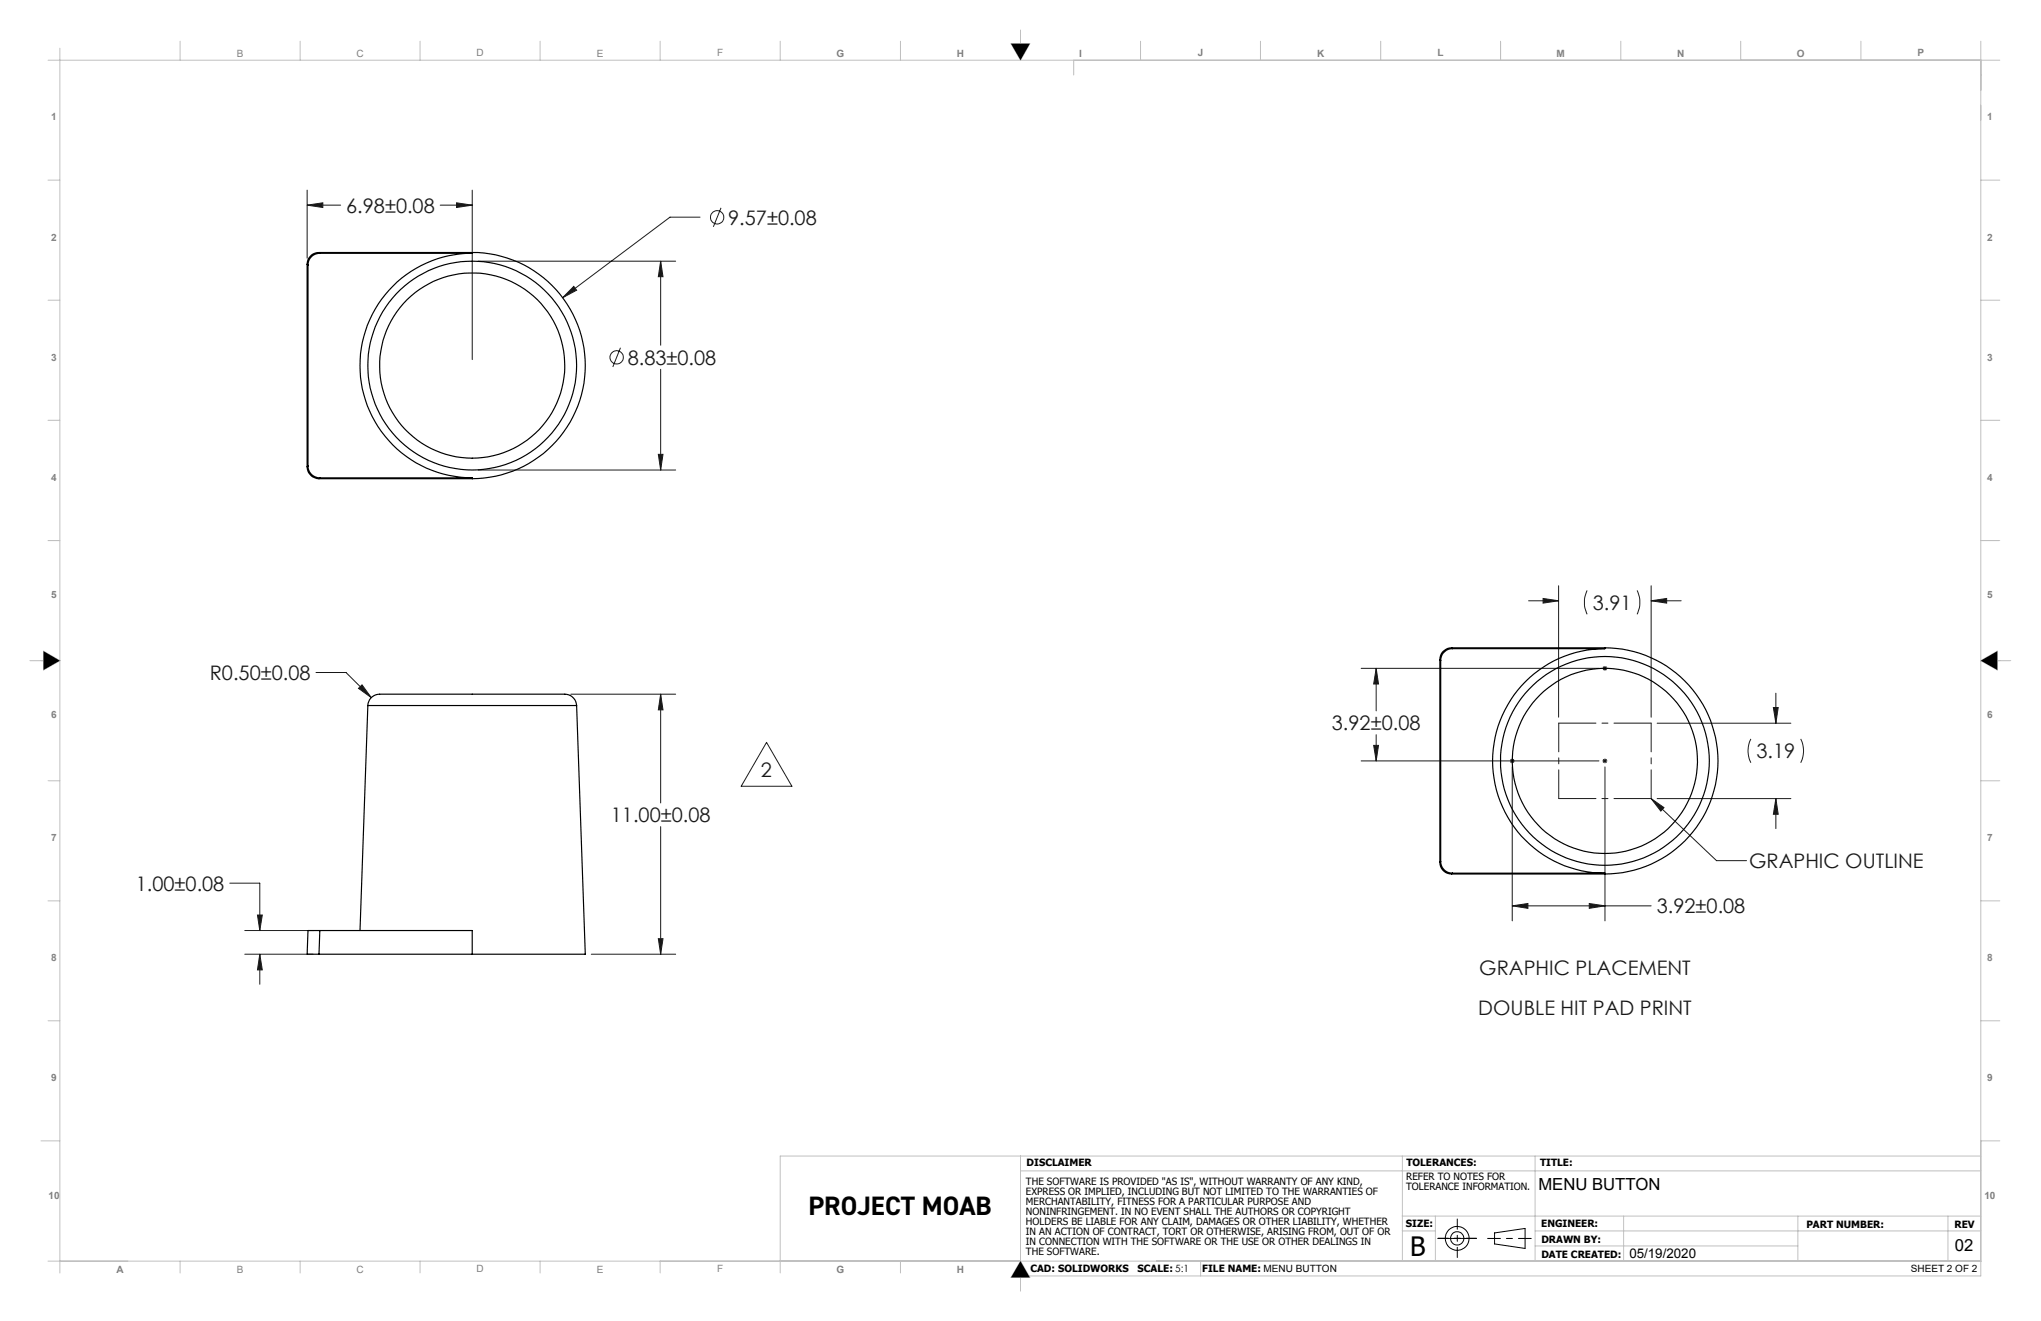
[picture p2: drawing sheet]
<svg xmlns="http://www.w3.org/2000/svg" width="432mm" height="279mm" viewBox="0 0 432 279" stroke-linecap="round" stroke-linejoin="round" font-family="sans-serif">
<g fill="none" stroke="#000" stroke-width=".21">
<path d="M304.2 261.9h8.1M316.2 260.8l6.5-1v4.3l-6.5-1z"/>
<circle cx="308.3" cy="261.9" r="2.52"/>
<circle cx="308.3" cy="261.9" r="1.41"/>
</g>
<path d="M308.3 266v-8.2M312.4 261.9h-8.2" fill="none" stroke="#000" stroke-width=".21" stroke-dasharray="15.2 1.3 1.3 1.3" stroke-dashoffset="13.1"/>
<path d="M314.7 261.9h9.3" fill="none" stroke="#000" stroke-width=".21" stroke-dasharray="15.2 1.3 1.3 1.3" stroke-dashoffset="12.5"/>
<g fill="none" stroke="#191924" stroke-width=".21">
<path d="M65 43.4l3.3-.5v1zM65 40.2v14.4M65 43.4h7.1M93.1 43.4h6.8M96.6 42.9l3.3 .5-3.3 .5zM99.9 40.2v35.9M101.2 55.2h41.7M139.8 55.2l.5 3.3h-1zM139.8 55.2v17.8M148.1 45.9h-6.4l-22.7 17.1M152.5 44l-1.6 4M121.4 60.6l.6 .8-3 1.6z"/>
<path d="M131.3 73.6l-1.7 4M139.8 78.1v21.3M101.2 99.4h41.7M139.3 96.1h1l-.5 3.3zM323.4 127.1h6.3M326.5 126.6l3.2 .5-3.2 .5zM329.7 123.9v27.8M335.8 124.9a5.9 5.9 0 0 0 0 5M346.4 124.9a5.9 5.9 0 0 1 0 5M349.3 123.9v27.8M349.3 127.1h6.4M349.3 127.1l3.3-.5v1z"/>
<path d="M66.9 142.2h6.3l5.4 5.4M76.6 144.9l2 2.7-2.8-2zM120.8 146.8h22.1M139.8 146.8l.5 3.3h-1zM139.8 146.8v23M162.2 157l5.3 9.3h-10.7zM288 141.4h50.3M290.6 157.7h1l-.5 3.2zM291.1 141.4l.5 3.3h-1zM291.1 141.4v9M291.1 155.4v5.5M339 141.4h1"/>
<path d="M339.2 141l.7 .7M339.5 140.9v1M339.9 141l-.7 .7M350.6 153h28.3M370.4 156.3a5.6 5.6 0 0 0 0 5M375.2 149.6h1l-.5 3.4zM375.7 146.6v6.4M381 156.3a5.6 5.6 0 0 1 0 5M139.8 174.8v27M288 160.9h50.3M319.6 160.6l.7 .7M319.9 162.2v32.6"/>
<path d="M319.9 160.4v1M320.3 160.6l-.7 .7M339 160.9h1M339.2 160.6l.7 .7M339.5 162.2v32.6M339.5 160.4v1M339.9 160.6l-.7 .7M349.3 168.9l2.7 1.9-.6 .8zM349.3 168.9l13.8 13.1h6.4M350.6 168.9h28.3M375.7 168.9v6.4M375.7 168.9l.5 3.3h-1z"/>
<path d="M48.6 186.8h6.4v10M51.8 196.8h14.6M54.5 193.5h1l-.5 3.3zM139.3 198.5h1l-.5 3.3zM319.9 191.6h29.4M319.9 191.6l3.4-.5v1zM336.2 191.1l3.3 .5-3.3 .5zM51.8 201.8h14.4M55 201.8l.5 3.3h-1zM55 201.8v6.4M125.1 201.8h17.8"/>
<circle cx="151.7" cy="46" r="1.41"/>
<circle cx="130.5" cy="75.6" r="1.41"/>
</g>
<g fill="none" stroke="#c0c0c0" stroke-width=".21">
<path d="M10.2 12.7h412.9M12.7 10.2v259M38.1 8.7v4M63.5 8.7v4M88.9 8.7v4M114.3 8.7v4M139.7 8.7v4M165.1 8.7v4M190.5 8.7v4M213.9 9.2h4l-2 3.5zM215.9 6.3v6.4M227.2 12.7v3.2"/>
<path d="M241.3 8.7v4M266.7 8.7v4M292.1 8.7v4M317.5 8.7v4M342.9 8.7v4M368.3 8.7v4M393.7 8.7v4M419.1 8.7v261.2h-203.2M10.2 38.1h2.5M419.1 38.1h4M10.2 63.5h2.5M419.1 63.5h4"/>
<path d="M10.2 88.9h2.5M419.1 88.9h4M10.2 114.3h2.5M419.1 114.3h4M6.3 139.7h6.4M9.2 137.7l3.5 2-3.5 2zM419.1 139.7h6.3M419.1 139.7l3.5-2v4zM10.2 165.1h2.5M419.1 165.1h4M10.2 190.5h2.5M419.1 190.5h4"/>
<path d="M10.2 215.9h2.5M419.1 215.9h4M8.7 241.3h4M215.9 247.7h203.2M215.9 244.5v28.6M296.7 244.5v22.2M296.7 257.2h122.4M303.7 257.2v9.5M324.8 244.5v22.2M343.5 257.2v9.5M380.4 257.2v9.5M412.1 257.2v9.5"/>
<path d="M419.1 244.5h-254v24.7M419.1 241.3h4M10.2 266.7h408.9M38.1 266.7v2.5M63.5 266.7v2.5M88.9 266.7v2.5M114.3 266.7v2.5M139.7 266.7v2.5M190.5 266.7v2.5M215.9 266.7l2 3.5h-4zM254 266.7v3.2M296.7 260.4h7"/>
<path d="M324.8 263.5h55.6M324.8 260.4h94.3"/>
</g>
<path d="M215.9 9.2v3.5l2-3.5zM213.9 9.2l2 3.5v-3.5zM9.2 137.7v2h3.5zM9.2 139.7v2l3.5-2zM419.1 139.7h3.5v-2zM419.1 139.7l3.5 2v-2zM215.9 266.7v3.5h2zM215.9 266.7l-2 3.5h2z" fill-rule="evenodd" fill="#000"/>
<path d="M349.3 152.9h-19.5M349.3 168.9h-19.5" fill="none" stroke="#191924" stroke-width=".21" stroke-dasharray="15.2 1.3 1.3 1.3" stroke-dashoffset="7.4"/>
<path d="M329.8 168.9v-16M349.3 168.9v-16" fill="none" stroke="#191924" stroke-width=".21" stroke-dasharray="15.2 1.3 1.3 1.3" stroke-dashoffset="9.2"/>
<g fill="#191924">
<path d="M349.3 168.9l2.7 1.9-.6 .8z"/>
<path d="M349.3 127.1l3.3-.5v1zM326.5 126.6l3.2 .5-3.2 .5zM375.7 168.9l.5 3.3h-1zM375.2 149.6h1l-.5 3.4zM290.6 157.7h1l-.5 3.2zM291.1 141.4l.5 3.3h-1zM336.2 191.1l3.3 .5-3.3 .5zM319.9 191.6l3.4-.5v1z"/>
<path d="M65 43.4l3.3-.5v1zM96.6 42.9l3.3 .5-3.3 .5zM121.4 60.6l-2.4 2.4 3-1.6zM139.8 55.2l.5 3.3h-1zM139.3 96.1h1l-.5 3.3zM139.8 146.8l.5 3.3h-1zM139.3 198.5h1l-.5 3.3zM54.5 193.5h1l-.5 3.3zM55 201.8l.5 3.3h-1zM76.6 144.9l-.8 .7 2.8 2z"/>
</g>
<g fill="none" stroke="#000" stroke-width=".25">
<path d="M65 55.9l.2 .2M65 55.9v42.8M65.2 56.1v42.5M67.5 53.4a2.45 2.45 0 0 0-2.5 2.5M67.5 53.4l.2 .2M67.5 53.4h32.4M67.7 53.6a2.51 2.51 0 0 0-2.5 2.5M67.7 53.6h32.2M99.9 53.4a23.9 23.9 0 0 1 23.9 23.9 23.9 23.9 0 0 1-23.9 23.9M99.9 53.6a23.8 23.8 0 0 0-23.7 23.7 23.8 23.8 0 0 0 23.7 23.8M99.9 53.4v.2M65 98.7a2.57 2.57 0 0 0 2.5 2.5"/>
<path d="M65.2 98.6a2.5 2.5 0 0 0 2.5 2.5M65.2 98.6l-.2 .1M67.5 101.2h32.4M67.7 101.1l-.2 .1M67.7 101.1h32.2M99.9 101.1v.1M304.6 139.5l.2 .2M304.6 139.5v42.9M304.8 139.7v42.5M307.1 137a2.51 2.51 0 0 0-2.5 2.5M307.1 137l.2 .2M307.1 137h32.4"/>
<path d="M307.3 137.2a2.51 2.51 0 0 0-2.5 2.5M307.3 137.2h32.2M339.5 137a23.9 23.9 0 0 1 24 23.9 23.9 23.9 0 0 1-24 24M339.5 137.2a23.7 23.7 0 0 0-23.7 23.7 23.7 23.7 0 0 0 23.7 23.8M339.5 137v.2M77.8 149.2a2.75 2.75 0 0 1 3.4-2.4h37.7a2.63 2.63 0 0 1 3.1 2.4M77.8 149.2h44.2M77.8 149.2l-1.6 47.6M122 149.2l1.8 52.6h-23.9M67.7 196.8h-2.5l-.2 5h2.5M67.7 196.8h32.2v5M67.7 196.8l-.2 5"/>
<path d="M304.6 182.4a2.45 2.45 0 0 0 2.5 2.5M304.8 182.2a2.45 2.45 0 0 0 2.5 2.5M304.8 182.2l-.2 .2M307.1 184.9h32.4M307.3 184.7l-.2 .2M307.3 184.7h32.2M339.5 184.7v.2M67.5 201.8h32.4"/>
<circle cx="99.9" cy="77.3" r="22.1"/>
<circle cx="99.9" cy="77.3" r="19.6"/>
<circle cx="339.5" cy="160.9" r="22.1"/>
<circle cx="339.5" cy="160.9" r="19.6"/>
</g>
<g font-size="5.6">
<text x="171.1" y="257">PROJECT MOAB</text>
<text x="298.3" y="265.6">B</text>
</g>
<g font-size="4.2" fill="#191924">
<text x="73.2" y="45">6.98±0.08</text>
<text x="154.1" y="47.5">9.57±0.08</text>
<text x="132.8" y="77.1">8.83±0.08</text>
<text x="337" y="129">3.91</text>
<text x="44.4" y="143.8">R0.50±0.08</text>
<text x="281.8" y="154.4">3.92±0.08</text>
<text x="371.6" y="160.4">3.19</text>
<text x="160.9" y="164.4">2</text>
<text x="129.2" y="173.9">11.00±0.08</text>
<text x="370" y="183.6">GRAPHIC OUTLINE</text>
<text x="28.7" y="188.4">1.00±0.08</text>
<text x="350.5" y="193.2">3.92±0.08</text>
<text x="313" y="206.3">GRAPHIC PLACEMENT</text>
<text x="312.8" y="214.6">DOUBLE HIT PAD PRINT</text>
</g>
<g font-size="3.5">
<text x="325.5" y="251.7">MENU BUTTON</text>
<text x="413.6" y="264.7">02</text>
</g>
<text font-size="2.8" x="344.7" y="266">05/19/2020</text>
<g font-size="2.1" fill="#808080">
<text x="100.8" y="11.9">D</text>
<text x="151.8" y="11.8">F</text>
<text x="177" y="12">G</text>
<text x="202.4" y="12">H</text>
<text x="253.4" y="11.9">J</text>
<text x="304.2" y="11.8">L</text>
<text x="329.3" y="12">M</text>
<text x="354.8" y="12">N</text>
<text x="405.7" y="11.9">P</text>
<text x="50.1" y="12">B</text>
<text x="75.4" y="12">C</text>
<text x="126.3" y="12">E</text>
<text x="228.3" y="12">I</text>
<text x="278.6" y="12">K</text>
<text x="380.2" y="12">O</text>
<text x="10.8" y="25.5">1</text>
<text x="420.4" y="25.5">1</text>
<text x="10.8" y="50.9">2</text>
<text x="420.4" y="50.9">2</text>
<text x="10.8" y="76.3">3</text>
<text x="420.4" y="76.3">3</text>
<text x="10.8" y="101.7">4</text>
<text x="420.4" y="101.7">4</text>
<text x="10.8" y="126.5">5</text>
<text x="420.4" y="126.5">5</text>
<text x="10.8" y="151.9">6</text>
<text x="420.4" y="151.9">6</text>
<text x="10.8" y="177.9">7</text>
<text x="420.4" y="177.9">7</text>
<text x="10.8" y="203.2">8</text>
<text x="420.4" y="203.3">8</text>
<text x="10.8" y="228.7">9</text>
<text x="420.4" y="228.7">9</text>
<text x="10.3" y="253.5">10</text>
<text x="419.8" y="253.5">10</text>
<text x="24.6" y="269.2">A</text>
<text x="50.1" y="269.2">B</text>
<text x="75.4" y="269.2">C</text>
<text x="100.8" y="269.1">D</text>
<text x="126.3" y="269.2">E</text>
<text x="151.8" y="269">F</text>
<text x="177" y="269.2">G</text>
<text x="202.4" y="269.2">H</text>
</g>
<g font-size="2.1">
<text x="217.1" y="250.5">THE SOFTWARE IS PROVIDED &quot;AS IS&quot;, WITHOUT WARRANTY OF ANY KIND,</text>
<text x="217.2" y="246.7">DISCLAIMER</text>
<text x="297.5" y="249.6">REFER TO NOTES FOR</text>
<text x="297.5" y="251.7">TOLERANCE INFORMATION.</text>
<text x="297.5" y="246.7">TOLERANCES:</text>
<text x="325.8" y="246.7">TITLE:</text>
<text x="217.1" y="252.6">EXPRESS OR IMPLIED, INCLUDING BUT NOT LIMITED TO THE WARRANTIES OF</text>
<text x="217.1" y="254.8">MERCHANTABILITY, FITNESS FOR A PARTICULAR PURPOSE AND</text>
<text x="217.1" y="256.9">NONINFRINGEMENT. IN NO EVENT SHALL THE AUTHORS OR COPYRIGHT</text>
<text x="217.1" y="259">HOLDERS BE LIABLE FOR ANY CLAIM, DAMAGES OR OTHER LIABILITY, WHETHER</text>
<text x="217.1" y="261.1">IN AN ACTION OF CONTRACT, TORT OR OTHERWISE, ARISING FROM, OUT OF OR</text>
<text x="217.1" y="263.2">IN CONNECTION WITH THE SOFTWARE OR THE USE OR OTHER DEALINGS IN</text>
<text x="297.5" y="259.6">SIZE:</text>
<text x="326.1" y="259.6">ENGINEER:</text>
<text x="326.1" y="262.9">DRAWN BY:</text>
<text x="382.2" y="259.8">PART NUMBER:</text>
<text x="413.5" y="259.8">REV</text>
<text x="217.1" y="265.3">THE SOFTWARE.</text>
<text x="218" y="269">CAD: SOLIDWORKS</text>
<text x="240.7" y="269">SCALE: 5:1</text>
<text x="254.4" y="269">FILE NAME: MENU BUTTON</text>
<text x="326.1" y="266.1">DATE CREATED:</text>
<text x="404.3" y="269">SHEET 2 OF 2</text>
</g>
</svg>
